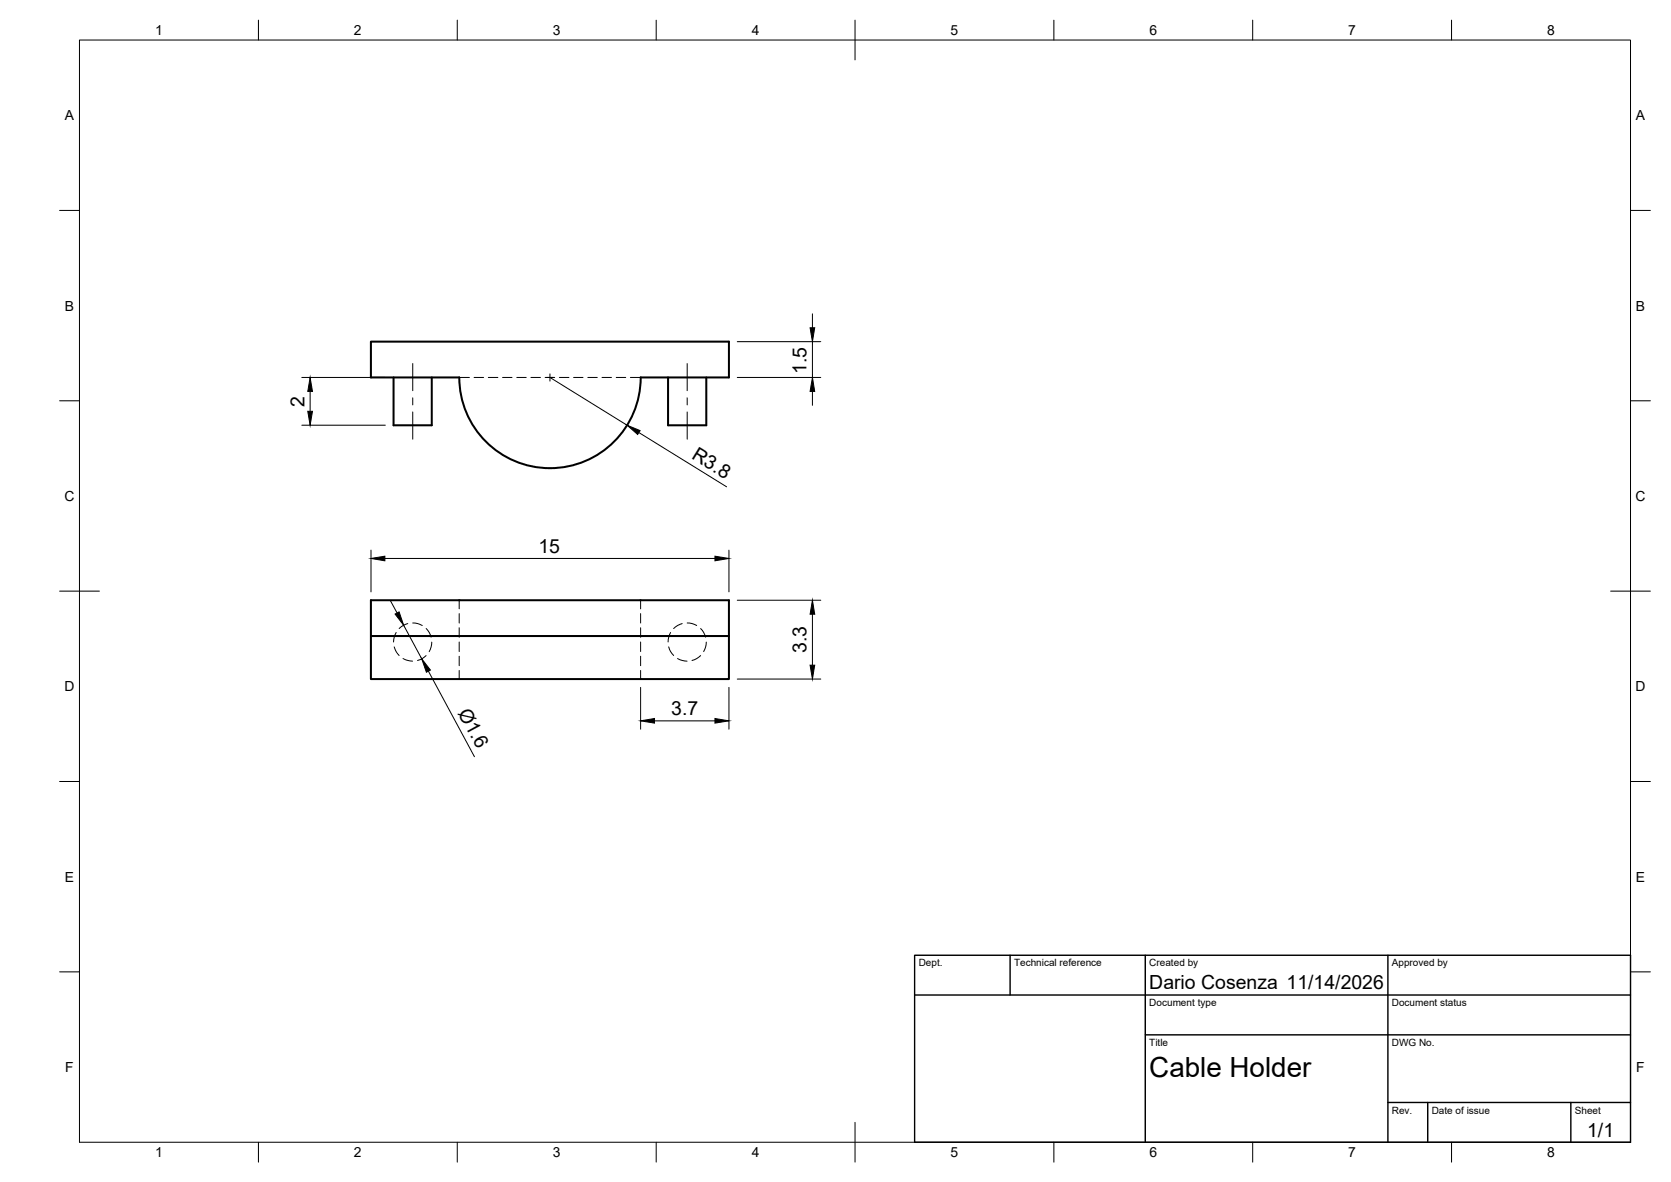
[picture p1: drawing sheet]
<svg xmlns="http://www.w3.org/2000/svg" width="420mm" height="297mm" viewBox="0 0 420 297" stroke-linecap="round" stroke-linejoin="round" font-family="sans-serif">
<!-- layer: Visible -->
<path d="M99 94.9v12h9.6v-12M161.1 94.8a22.8 22.8 0 0 1-22.8 22.9 22.8 22.8 0 0 1-22.8-22.8h-22.2v-9h90v9h-22.2M168 94.9v12h9.6v-12M93.3 150.8h90v9h-90zM93.3 159.8v10.9h90v-10.9" fill="none" stroke="#000" stroke-width=".51"/>
<!-- layer: Hidden -->
<g fill="none" stroke="#000" stroke-width=".25">
<path d="M115.5 94.9h2.5M119.2 94.9h2.4M122.8 94.9h2.4M126.4 94.9h2.3M129.9 94.9h2.4M133.5 94.9h2.4M137.1 94.9h2.4M140.7 94.9h2.3M144.2 94.9h2.4M147.8 94.9h2.4M151.4 94.9h2.4M154.9 94.9h2.4"/>
<path d="M158.5 94.9h2.6M99.6 158.9l-.5 1.2-.1 1.2M102.5 156.7l-1.1 .5-1 .8M103.8 156.6l1.2 .1 1.2 .5M107.2 158l.7 .9 .5 1.2M115.5 150.8v2.2M115.5 154.2v2.4M115.5 157.8v2.4M161.1 150.8v2.2M161.1 154.2v2.4M161.1 157.8v2.4M168.6 158.9l-.5 1.2-.1 1.2"/>
<path d="M171.5 156.7l-1.1 .5-1 .8M172.8 156.6l1.2 .1 1.2 .5M176.2 158l.7 .9 .5 1.2M99.1 162.6l.5 1.2 .8 .9M101.3 165.5l1.2 .5 1.2 .1M107.1 164.7l-.9 .8-1.2 .5M108.6 161.4l-.2 1.2-.5 1.2M115.5 161.3v2.4M115.5 164.9v2.4M115.5 168.5v2.2M161.1 161.3v2.4M161.1 164.9v2.4"/>
<path d="M161.1 168.5v2.2M168.1 162.6l.5 1.2 .8 .9M170.4 165.5l1.1 .5 1.3 .1M176.2 164.7l-1 .8-1.2 .5M177.6 161.4l-.2 1.2-.5 1.2"/>
</g>
<!-- layer: BORDER -->
<g fill="none" stroke="#000" stroke-width=".25">
<path d="M20 10.1h390v276.9h-390zM65 5.1v5M115 5.1v5M165 5.1v5M215 5.1v10M265 5.1v5M315 5.1v5M365 5.1v5M15 52.9h5M410 52.9h5M15 100.7h5M410 100.7h5"/>
<path d="M15 148.6h10M405 148.6h10M15 196.4h5M410 196.4h5M15 244.2h5M410 244.2h5M65 287v5M115 287v5M165 287v5M215 282.1v9.9M265 287v5M315 287v5"/>
<path d="M365 287v5"/>
</g>
<!-- layer: TITLEBLOCK -->
<path d="M230 240.1h180v46.9h-180zM230 250h180M254 240.1v9.9M288 240.1v46.9M349 240.1v46.9M288 260.1h122M349 277.1h61M359 277.1v9.9M395 277.1v9.9" fill="none" stroke="#000" stroke-width=".36"/>
<!-- layer: Smart Centers -->
<path d="M103.8 91.4v6.8M103.8 100v1.8M137.4 94.9h1.8M138.3 94v1.8M172.8 91.4v6.8M172.8 100v1.8M103.8 103.5v6.9M172.8 103.5v6.9" fill="none" stroke="#000" stroke-width=".25"/>
<!-- layer: FD_Dimensions -->
<g fill="none" stroke="#000" stroke-width=".25">
<path d="M204.3 78.9v3.5M75.9 94.9h21M78 98.4v5M138.3 94.9l19.4 12M185.4 94.9h21M185.4 85.9h21M204.3 85.9v9M204.3 98.4v3.5M75.9 106.9h21M160.6 108.7l22.1 13.6M93.3 138.2v10.5M183.3 138.2v10.5"/>
<path d="M96.8 140.3h83M98.2 151l1.6 3M101.5 157.1l4.5 8.5M185.4 150.8h21M204.3 154.4v12.8M107.7 168.7l11.6 21.5M161.1 172.7v10.5M183.3 172.7v10.5M185.4 170.7h21M164.6 181.2h15.2"/>
</g>
<g fill="#000" stroke="#000" stroke-width=".25">
<path d="M78 94.9l.6 3.5h-1.2zM204.3 94.9l.6 3.5h-1.2zM203.7 82.4h1.2l-.6 3.5zM77.4 103.4h1.2l-.6 3.5zM157.7 106.9l3.3 1.3-.7 1zM93.3 140.3l3.5-.5v1.1zM179.8 139.8l3.5 .5-3.5 .6zM99.3 154.3l1.1-.5 1.1 3.3zM204.3 150.8l.6 3.6h-1.2zM106 165.6l2.2 2.8-1 .5zM203.7 167.2h1.2l-.6 3.5zM161.1 181.2l3.5-.6v1.1z"/>
<path d="M179.8 180.6l3.5 .6-3.5 .5z"/>
</g>
<text font-size="7" x="289" y="270.6">Cable Holder</text>
<g font-size="4.9">
<text x="202.8" y="93.9" transform="rotate(-90 202.8 93.9)">1.5</text>
<text x="76.6" y="102.2" transform="rotate(-90 76.6 102.2)">2</text>
<text x="173.7" y="115" transform="rotate(32 173.7 115)">R3.8</text>
<text x="135.4" y="138.9">15</text>
<text x="202.8" y="164.1" transform="rotate(-90 202.8 164.1)">3.3</text>
<text x="115.1" y="179.1" transform="rotate(62 115.1 179.1)">Ø1.6</text>
<text x="168.8" y="179.7">3.7</text>
<text x="289" y="248.5">Dario Cosenza 11/14/2026</text>
<text x="399.1" y="285.7">1/1</text>
</g>
<g font-size="3.5">
<text x="39" y="8.8">1</text>
<text x="89" y="8.8">2</text>
<text x="139" y="8.8">3</text>
<text x="189" y="8.8">4</text>
<text x="239" y="8.8">5</text>
<text x="289" y="8.8">6</text>
<text x="339" y="8.8">7</text>
<text x="389" y="8.8">8</text>
<text x="16.3" y="30.2">A</text>
<text x="411.3" y="30.2">A</text>
<text x="16.3" y="78">B</text>
<text x="411.3" y="78">B</text>
<text x="16.2" y="125.9">C</text>
<text x="411.2" y="125.9">C</text>
<text x="16.2" y="173.7">D</text>
<text x="411.2" y="173.7">D</text>
<text x="16.3" y="221.6">E</text>
<text x="411.3" y="221.6">E</text>
<text x="16.4" y="269.4">F</text>
<text x="411.4" y="269.4">F</text>
<text x="39" y="290.8">1</text>
<text x="89" y="290.8">2</text>
<text x="139" y="290.8">3</text>
<text x="189" y="290.8">4</text>
<text x="239" y="290.8">5</text>
<text x="289" y="290.8">6</text>
<text x="339" y="290.8">7</text>
<text x="389" y="290.8">8</text>
</g>
<g font-size="2.5">
<text x="231" y="242.9">Dept.</text>
<text x="255" y="242.9">Technical reference</text>
<text x="289" y="242.9">Created by</text>
<text x="350" y="242.9">Approved by</text>
<text x="289" y="252.8">Document type</text>
<text x="350" y="252.8">Document status</text>
<text x="289" y="262.9">Title</text>
<text x="350" y="262.9">DWG No.</text>
<text x="350" y="279.9">Rev.</text>
<text x="360" y="279.9">Date of issue</text>
<text x="396" y="279.9">Sheet</text>
</g>
</svg>
